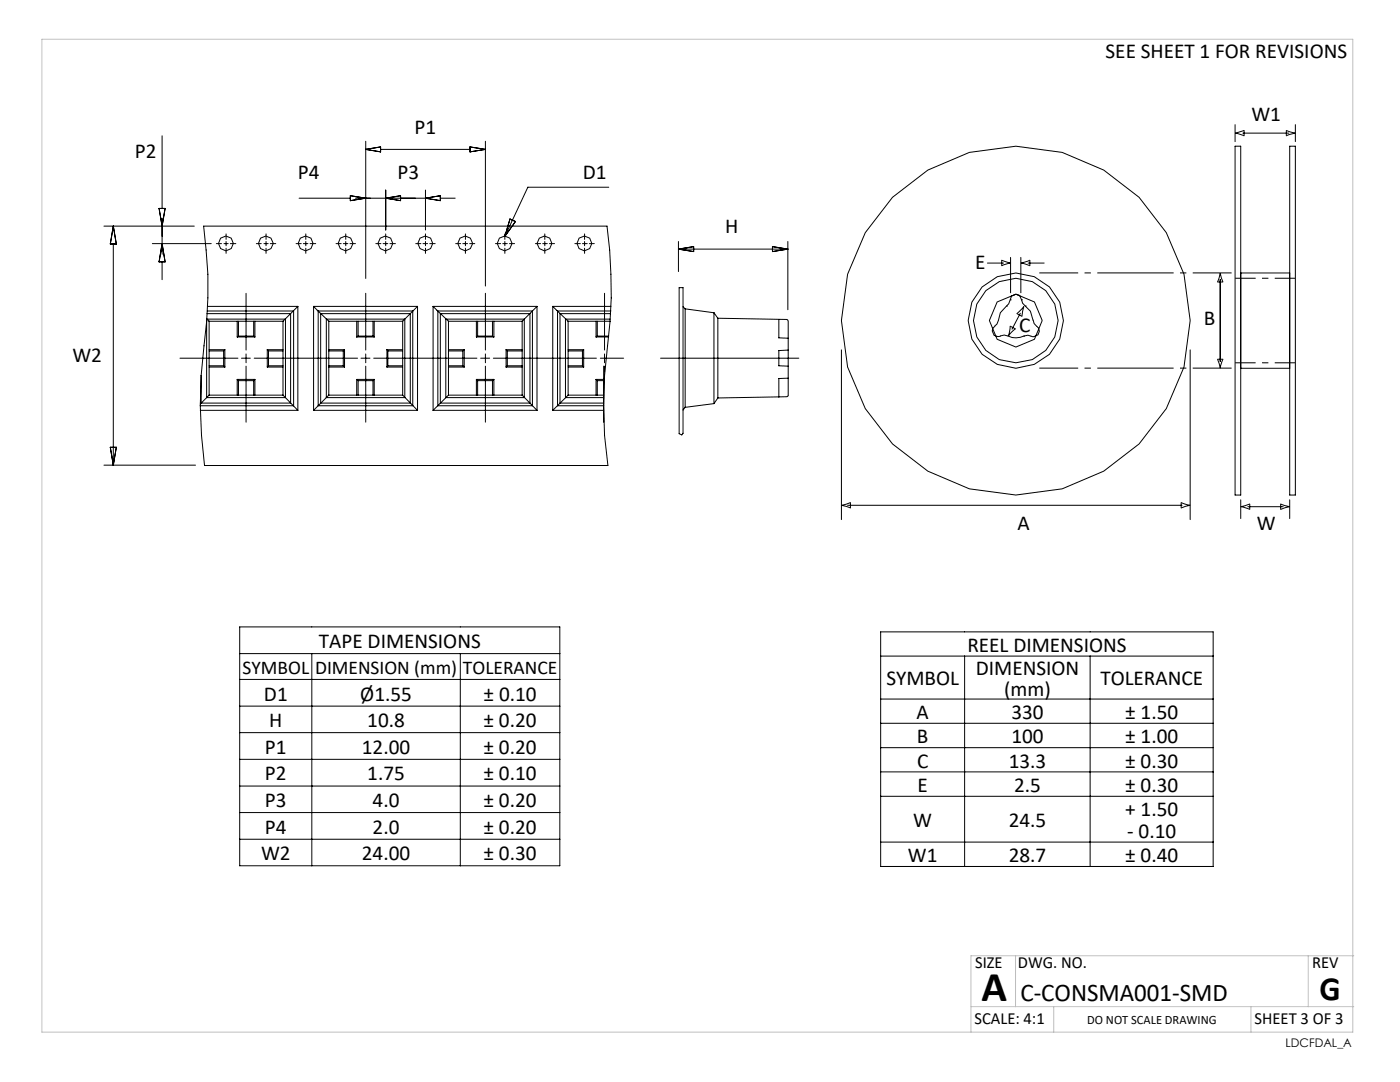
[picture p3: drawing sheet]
<svg xmlns="http://www.w3.org/2000/svg" width="279mm" height="216mm" viewBox="0 0 279 216" stroke-linecap="round" stroke-linejoin="round" font-family="sans-serif">
<g fill="none" stroke="#000" stroke-width=".2">
<path d="M32.3 27.1v14.5M59.7 39.5h10.2M69.9 39.1l3.1 .4-3.1 .5zM70.9 39.5h14M73 28.2v27.4M73 29.8l3-.5v1zM76 29.8h17.8M77 37.9v8M77 39.5l2.9-.4v.9zM84.9 37.9v8M84.9 39.5l3-.4v.9zM87.9 39.5h2.9"/>
<path d="M93.8 29.3l3.1 .5-3.1 .5zM96.9 28.2v28.9M121.5 37.4h-16.2l-4.5 9.8M246.5 26.6l1.8-.6v1.1zM246.5 24.9v3.4M246.5 29.2h1.1v69.6h-1.1zM248 26.6h9.2M256.7 26l1.8 .6-1.8 .5zM257.4 29.2h1.1v69.6h-1.1zM258.5 24.9v3.4M20.7 45.1h18.1M22.6 48.7v44.1"/>
<path d="M22.6 45.1l.6 3.6h-1.2zM30.4 48.6h11.8M31.8 41.6h1.1l-.6 3.5zM32.3 43.5v7.2M32.3 52.2v3.6M32.3 48.6l.6 3.6h-1.1zM43.2 48.6h1M44.7 48.6h.8M45.1 46.7v1.1M45.1 48.2v.8M45.1 49.5v1.1M46 48.6h1.1"/>
<path d="M49.1 58.5v11.4M51.2 48.6h.9M52.7 48.6h.8M53.1 46.7v1.1M53.1 48.2v.8M53.1 49.5v1.1M53.9 48.6h1.1M59.1 48.6h1M60.5 48.6h1M61 46.7v1.1M61 48.2v.8M61 49.5v1.1"/>
<path d="M61.9 48.6h1.1M67.1 48.6h1M68.5 48.6h.9M69 46.7v1.1M69 48.2v.8M69 49.5v1.1M69.8 48.6h1.1M73 58.5v11.4M75 48.6h1M76.4 48.6h1M77 46.7v1.1M77 48.2v.8"/>
<path d="M77 49.5v1.1M77.8 48.6h1.1M83 48.6h1M84.4 48.6h.9M84.9 46.7v1.1M84.9 48.2v.8M84.9 49.5v1.1M85.8 48.6h1.1M90.9 48.6h1M92.4 48.6h.9M92.9 46.7v1.1M92.9 48.2v.8"/>
<path d="M92.9 49.5v1.1M93.7 48.6h1.1M96.9 58.5v11.4M98.9 48.6h1M100.3 48.6h.9M100.8 46.7v1.1M100.8 48.2v.8M100.8 49.5v1.1M101.7 48.6h1M101.8 43.7l1.1 .5-2.1 3zM106.9 48.6h1M108.3 48.6h.9"/>
<path d="M108.7 46.7v1.1M108.7 48.2v.8M108.7 49.5v1.1M109.6 48.6h1.1M114.7 48.6h1.1M116.2 48.6h1M116.7 46.7v1.1M116.7 48.2v.8M116.7 49.5v1.1M117.6 48.6h1M120.7 58.5v11.4M135.4 48.2v6"/>
<path d="M135.4 49.7l3-.5v1zM135.5 57.4h.8v29.1l-.2 .3-.6-.3zM136.6 49.7h19.4M154.2 49.2l3 .5-3 .5zM157.2 48.2v13.6M197.1 52.5h3.2M199.9 51.9l1.8 .6-1.8 .5zM201.6 59.8l.3-.7 .8-.4 .8 .2 .4 .9M201.6 59.8l-.3 .8-.4 .5M201.6 59.8h.1M201.7 51.4v7M203.7 52.5l1.8-.6v1.1z"/>
<path d="M203.7 51.4v7M203.9 59.8h.1M203.9 59.8l.2 .7 .5 .6M205.2 52.5h3.2M243.5 54.5l.6 1.8h-1.1zM243.5 55.8v16.3M247.6 54.5h9.8M35.9 71.5h11.6M40.1 74.9l.6-5.9a85.5 85.5 0 0 0-.1-23.9h80.5a104.3 104.3 0 0 1-.4 29.8l-.2 6.1M40.1 74.9l-.1 6.1M41.2 63.7h15.8v15.6h-15.8zM41.3 62.6h16.7v17.8h-17.9v-5.5"/>
<path d="M41.3 63.7l.4 .4M41.4 62.1h17.2v18.9h-18.6M41.4 61.1h18M41.7 78.8h14.8M41.7 64.1h14.8M41.7 73.2h3.2M41.7 69.8h3.2M41.7 70h2.9M41.7 73h2.9M41.7 64.1v14.7M41.7 78.8l-1.7 1.8M44.6 73l.3 .2"/>
<path d="M44.6 70v3M44.9 69.8v3.4M44.9 69.8l-.3 .2M47.3 75.7h3.6M47.3 67.2h3.6M47.3 75.7l.3 .3M47.3 64.1v3.1M47.3 75.7v3.1M47.6 67.1h3M47.6 76h3M47.6 64.1v3M47.6 76v2.8"/>
<path d="M47.6 67.1l-.3 .1M48.2 71.5h1.8M49.1 70.6v1.8M49.1 73.1v11.1M50.6 64.1v3M50.6 76v2.8M50.6 67.1l.3 .1M50.7 71.5h20.7M50.9 64.1v3.1M50.9 75.7v3.1M50.9 75.7l-.3 .3M53.3 73.2h3.2"/>
<path d="M53.3 69.8h3.2M53.3 69.8v3.4M53.3 69.8l.3 .2M53.6 70h2.9M53.6 73h2.9M53.6 73l-.3 .2M53.6 70v3M56.5 64.1v14.7M56.5 78.8l2.9 3.1M59.4 61.1l-2.9 3M59.4 61.1v20.8M62.6 61.1h20.7"/>
<path d="M62.6 61.1l3 3M62.6 61.1v20.8M63.5 62.1h18.9v18.9h-18.9zM64 62.6h17.9v17.8h-17.9zM65.1 63.7h15.7v15.6h-15.7zM65.6 78.8h14.8M65.6 64.1h14.8M65.6 73.2h3.2M65.6 69.8h3.2M65.6 70h2.9M65.6 73h2.9M65.6 64.1v14.7"/>
<path d="M65.6 78.8l-3 3.1M68.5 73l.3 .2M68.5 70v3M68.8 69.8v3.4M68.8 69.8l-.3 .2M71.2 75.7h3.5M71.2 67.2h3.5M71.2 75.7l.3 .3M71.2 64.1v3.1M71.2 75.7v3.1M71.5 67.1h2.9M71.5 76h2.9"/>
<path d="M71.5 64.1v3M71.5 76v2.8M71.5 67.1l-.3 .1M72 71.5h1.8M73 70.6v1.8M73 73.1v11.1M74.4 64.1v3M74.4 76v2.8M74.4 67.1l.3 .1M74.6 71.5h20.6M74.7 64.1v3.1M74.7 75.7v3.1"/>
<path d="M74.7 75.7l-.3 .3M77.2 73.2h3.2M77.2 69.8h3.2M77.2 69.8v3.4M77.2 69.8l.2 .2M77.4 70h3M77.4 73h3M77.4 73l-.2 .2M77.4 70v3M80.4 64.1v14.7M80.4 78.8l2.9 3.1M83.3 61.1l-2.9 3"/>
<path d="M83.3 61.1v20.8M86.4 61.1l3.1 3M86.4 61.1h20.8M86.4 61.1v20.8M87.4 62.1h18.9v18.9h-18.9zM87.9 62.6h17.9v17.8h-17.9zM89 63.7h15.6v15.6h-15.6zM89.5 78.8h14.7M89.5 64.1h14.7M89.5 64.1v14.7M89.5 78.8l-3.1 3.1M89.5 73.2h3.1"/>
<path d="M89.5 69.8h3.1M89.5 70h2.9M89.5 73h2.9M92.4 73l.2 .2M92.4 70v3M92.6 69.8v3.4M92.6 69.8l-.2 .2M95.1 75.7h3.5M95.1 75.7l.2 .3M95.1 64.1v3.1M95.1 75.7v3.1M95.1 67.2h3.5"/>
<path d="M95.3 67.1h3M95.3 76h3M95.3 64.1v3M95.3 76v2.8M95.3 67.1l-.2 .1M95.9 71.5h1.8M96.9 70.6v1.8M96.9 73.1v11.1M98.3 64.1v3M98.3 76v2.8M98.3 67.1l.3 .1M98.5 71.5h20.5"/>
<path d="M98.6 64.1v3.1M98.6 75.7v3.1M98.6 75.7l-.3 .3M101 69.8v3.4M101 73.2h3.2M101 69.8h3.2M101 69.8l.2 .2M101.2 73l-.2 .2M101.2 70v3M101.2 70h3M101.2 73h3M104.2 64.1v14.7"/>
<path d="M104.2 78.8l3 3.1M107.2 61.1l-3 3M107.2 61.1v20.8M110.3 61.1h11.6M110.3 61.1l3.1 3M110.3 61.1v20.8M113.4 78.8h7.1M113.4 64.1h8.3M113.4 73.2h3.1M113.4 69.8h3.1M113.4 70h2.8M113.4 73h2.8"/>
<path d="M113.4 64.1v14.7M113.4 78.8l-3.1 3.1M116.2 73l.3 .2M116.2 70v3M116.5 69.8v3.4M116.5 69.8l-.3 .2M119 75.7h1.6M119 67.2h2.4M119 75.7l.2 .3M119 64.1v3.1M119 75.7v3.1M119.2 67.1h2.3"/>
<path d="M119.2 76h1.4M119.2 64.1v3M119.2 76v2.8M119.2 67.1l-.2 .1M119.8 71.5h4.7M120.5 73.1v11.1M120.7 70.6v1.8M120.7 73.1v1.1M121.7 63.7h-8.8v15.6h7.6M121.8 62.6h-10v17.8h8.7M121.9 62.1h-10.6v18.9h9.2M131.8 71.5h27.6"/>
<path d="M136.3 61.2l.4 .4M136.7 61.6l5.8 .8M136.7 61.6v19.7M142.5 62.4l.8 1.1M142.5 62.4v18.1M143.3 63.5l13.8 .2M143.3 79.4l-.8 1.1M143.3 63.5v15.9M155.4 63.7v3.7l1.9 .1M157 63.7l.3 .4M157.1 79.2l-13.8 .2M157.3 78.9l-.3 .3"/>
<path d="M157.3 69.9l-1.9 .1v3l1.9 .1M157.3 75.5h-1.9v3.8M157.3 64.1v14.8M167.9 69.8v33.9M200.9 61.1h.1M200.9 61.1l-1.3 1.3-.3 1.4a1.78 1.78 0 0 1-.8 1.3l-.4 .4-.1 .5 .4 .9 1 .2a2.15 2.15 0 0 1 1.7-.1 3.6 3.6 0 0 0 3.2 .1M201.6 65.1l1 .5-1.3 1.4zM203.6 62.5l-1.6 3.2M204.3 67.1h.1M204.3 61.2l-.4 1.9-.9-.5zM204.6 61.1l1 1 .6 1.8a1.58 1.58 0 0 0 .7 1.2l.4 .4 .1 .6-.2 .7-.9 .4-1.2-.3-.8 .2M204.6 61.1h.1"/>
<path d="M237.5 69.8v33.9M243 71.7h1.1l-.6 1.8zM247.6 73.5h9.8M20.7 92.8h18.3M22 89.3h1.2l-.6 3.5zM40 81l.2 5.9 .6 6h80.5l-.6-6-.2-5.9M40 81.9h19.4M62.6 81.9h20.7M86.4 81.9h20.8M110.3 81.9h10.2M136.7 81.3l-.4 .5M142.5 80.5l-5.8 .8"/>
<path d="M247.6 99.7v3.8M257.4 99.7v3.8M167.9 100.8l1.8-.5v1.1zM169.2 100.8h66.7M235.7 100.3l1.8 .5-1.8 .6zM247.6 101.1l1.8-.5v1zM249 101.1h7.1M255.6 100.6l1.8 .5-1.8 .5zM47.8 125.1h63.9v47.7h-63.9zM47.8 130.4h63.9M47.8 135.6h63.9M62.2 130.4v42.4"/>
<path d="M91.9 130.4v42.4M175.8 126.1h66.3v46.8h-66.3zM175.8 130.9h66.3M175.8 139.5h66.3M192.5 130.9v42M217.6 130.9v42M47.8 140.9h63.9M47.8 146.2h63.9M47.8 151.5h63.9M47.8 156.8h63.9M175.8 144.3h66.3M175.8 149.2h66.3"/>
<path d="M175.8 154h66.3M175.8 158.9h66.3M47.8 162.1h63.9M47.8 167.5h63.9M175.8 168h66.3"/>
<circle cx="45.1" cy="48.6" r="1.49"/>
<circle cx="53.1" cy="48.6" r="1.48"/>
<circle cx="61" cy="48.6" r="1.49"/>
<circle cx="69" cy="48.6" r="1.48"/>
<circle cx="76.9" cy="48.6" r="1.49"/>
<circle cx="84.9" cy="48.6" r="1.49"/>
<circle cx="92.8" cy="48.6" r="1.48"/>
<circle cx="100.7" cy="48.6" r="1.48"/>
<circle cx="108.7" cy="48.6" r="1.49"/>
<circle cx="116.6" cy="48.6" r="1.49"/>
<circle cx="202.7" cy="64" r="34.8"/>
<circle cx="202.7" cy="64" r="8.4"/>
<circle cx="202.7" cy="64" r="5.3"/>
<circle cx="202.7" cy="64" r="9.5"/>
</g>
<path d="M207.4 54.5h38.4M207.4 73.5h38.4" fill="none" stroke="#000" stroke-width=".2" stroke-dasharray="15.2 1.3 1.3 1.3" stroke-dashoffset="7.5" stroke-linecap="butt"/>
<path d="M246.5 55.5h12M246.5 72.4h12" fill="none" stroke="#000" stroke-width=".2" stroke-dasharray="15.2 1.3 1.3 1.3" stroke-dashoffset="11.1" stroke-linecap="butt"/>
<path d="M8.4 7.8h261.6v198.2h-261.6zM202.7 190.7v10.2M261.1 190.7v10.2M270.2 190.7h-76.4v15.3M193.8 200.9h76.4M210.3 200.9v5.1M249.7 200.9v5.1" fill="none" stroke="#c0c0c0" stroke-width=".2"/>
<text font-size="8.5" x="195.9" y="199.7">A</text>
<text font-size="6.8" x="263.3" y="199.5">G</text>
<text font-size="5.1" x="203.6" y="199.7">C-CONSMA001-SMD</text>
<g font-size="4.2">
<text x="220.6" y="11.6">SEE SHEET 1 FOR REVISIONS</text>
<text x="82.8" y="26.7">P1</text>
<text x="249.7" y="24.1">W1</text>
<text x="26.9" y="31.5">P2</text>
<text x="59.5" y="35.8">P4</text>
<text x="79.3" y="35.8">P3</text>
<text x="116.3" y="35.8">D1</text>
<text x="144.7" y="46.6">H</text>
<text x="194.6" y="53.6">E</text>
<text x="240.3" y="64.9">B</text>
<text x="203.4" y="66.3">C</text>
<text x="14.5" y="72.2">W2</text>
<text x="203.1" y="105.8">A</text>
<text x="250.8" y="105.8">W</text>
<text x="63.6" y="129.3">TAPE DIMENSIONS</text>
<text x="193.1" y="130.1">REEL DIMENSIONS</text>
<text x="176.9" y="136.8">SYMBOL</text>
<text x="194.7" y="134.6">DIMENSION</text>
<text x="219.6" y="136.8">TOLERANCE</text>
<text x="52.7" y="139.8">D1</text>
<text x="71.9" y="139.8">Ø1.55</text>
<text x="96.5" y="139.8">± 0.10</text>
<text x="182.9" y="143.5">A</text>
<text x="200.4" y="138.9">(mm)</text>
<text x="201.8" y="143.5">330</text>
<text x="224.6" y="143.5">± 1.50</text>
<text x="53.7" y="145.1">H</text>
<text x="73.3" y="145.1">10.8</text>
<text x="96.5" y="145.1">± 0.20</text>
<text x="183" y="148.3">B</text>
<text x="201.8" y="148.3">100</text>
<text x="224.6" y="148.3">± 1.00</text>
<text x="52.9" y="155.7">P2</text>
<text x="52.9" y="150.4">P1</text>
<text x="72.2" y="150.4">12.00</text>
<text x="73.3" y="155.7">1.75</text>
<text x="96.5" y="150.4">± 0.20</text>
<text x="96.5" y="155.7">± 0.10</text>
<text x="183" y="153.2">C</text>
<text x="201.3" y="153.2">13.3</text>
<text x="224.6" y="153.2">± 0.30</text>
<text x="52.9" y="161">P3</text>
<text x="74.4" y="161">4.0</text>
<text x="96.5" y="161">± 0.20</text>
<text x="183.1" y="158">E</text>
<text x="202.4" y="158">2.5</text>
<text x="224.6" y="158">± 0.30</text>
<text x="52.9" y="166.4">P4</text>
<text x="74.4" y="166.4">2.0</text>
<text x="96.5" y="166.4">± 0.20</text>
<text x="182.3" y="165">W</text>
<text x="201.3" y="165">24.5</text>
<text x="224.6" y="162.9">+ 1.50</text>
<text x="225" y="167.2">- 0.10</text>
<text x="52.1" y="171.7">W2</text>
<text x="72.2" y="171.7">24.00</text>
<text x="96.5" y="171.7">± 0.30</text>
<text x="181.2" y="172">W1</text>
<text x="201.3" y="172">28.7</text>
<text x="224.6" y="172">± 0.40</text>
</g>
<g font-size="3.9">
<text x="48.4" y="134.4">SYMBOL</text>
<text x="62.9" y="134.4">DIMENSION (mm)</text>
<text x="92.4" y="134.4">TOLERANCE</text>
</g>
<g font-size="3.4">
<text x="194.6" y="193.2">SIZE</text>
<text x="203.1" y="193.2">DWG. NO.</text>
<text x="261.9" y="193.2">REV</text>
<text x="194.5" y="204.3">SCALE: 4:1</text>
<text x="250.4" y="204.3">SHEET 3 OF 3</text>
</g>
<text font-size="2.5" x="217" y="204.3">DO NOT SCALE DRAWING</text>
<text font-size="2.4" x="256.5" y="208.9">LDCFDAL_A</text>
</svg>
